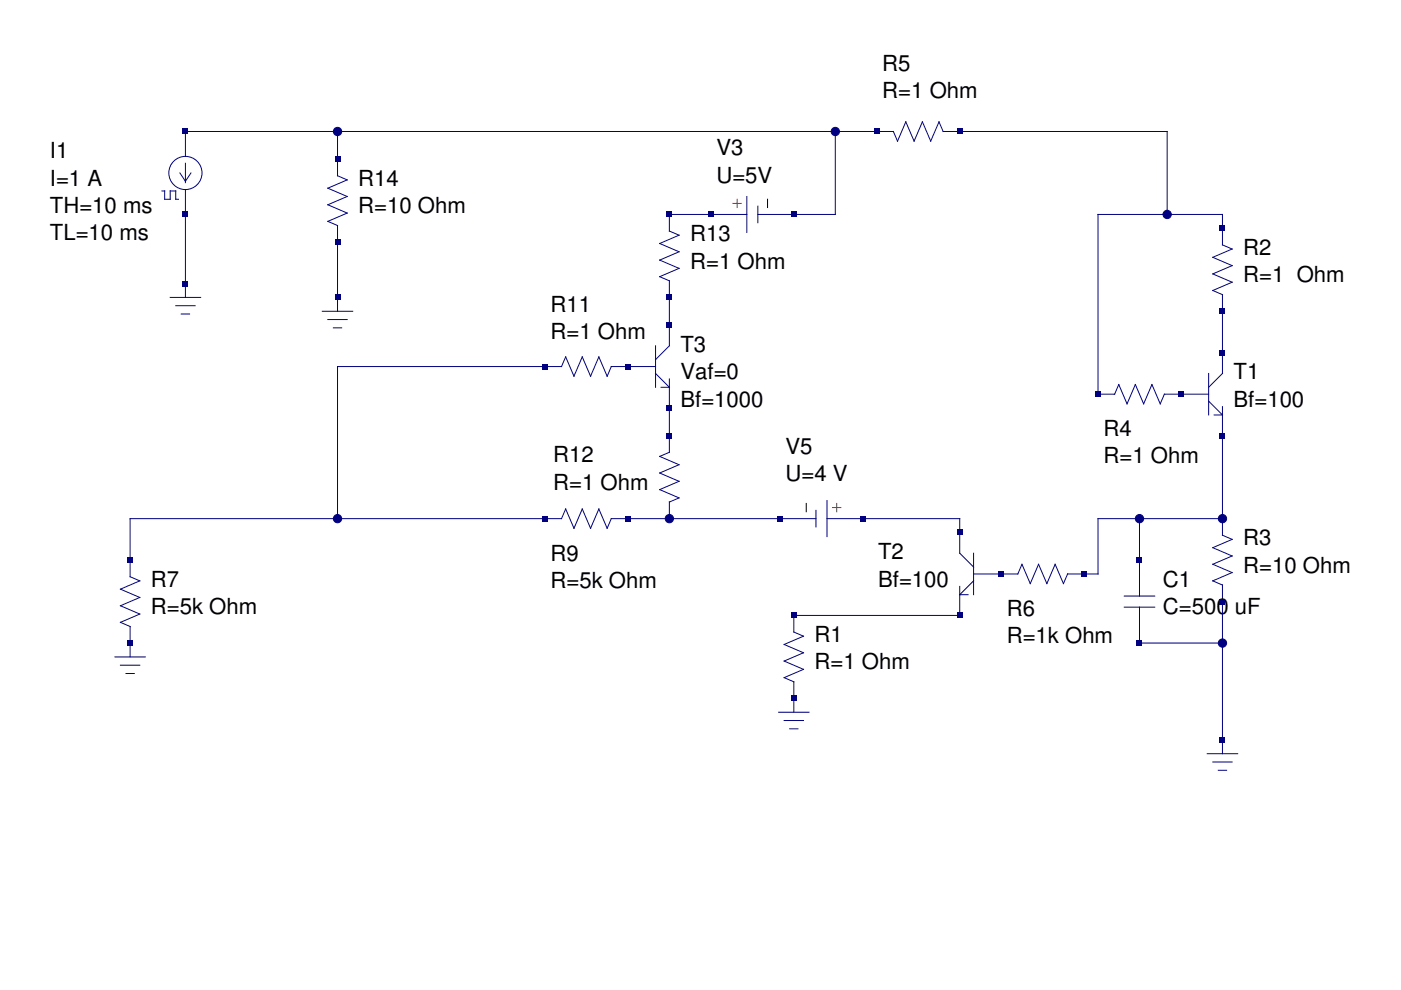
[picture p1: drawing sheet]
<svg xmlns="http://www.w3.org/2000/svg" width="297mm" height="210mm" viewBox="0 0 297 210" stroke-linecap="round" stroke-linejoin="round" font-family="sans-serif">
<g fill="none" stroke="#000080" stroke-width=".21">
<path d="M38.1 36.7l1.2 1.7 1.2-1.7M39.3 33.2v-5.3h150.1l.9 2 1.8-4.1 1.7 4.1 1.8-4.1 1.7 4.1 1.8-4.1 .9 2.1h47.5v17.6M39.3 34.6v4.1M71.6 27.9v9.4l2 .8-4.1 1.8 4.1 1.8-4.1 1.7 4.1 1.8-4.1 1.7 2.1 .9v18.2M177.1 27.9v17.6h-16.4M34.3 40.5h.6v1.7h1.2v-1.7h1.2v1.7h.5M39.3 40.2v22.9M158.3 45.5h-16.4v3.5l2.1 .9-4.1 1.7 4.1 1.8-4.1 1.7 4.1 1.8-4.1 1.8 2 .8v13.8l-2.9 3M158.3 41.7v7.6M160.7 43.7v3.5M36.1 63.1h6.4M37.3 64.8h4.1"/>
<path d="M38.4 66.6h1.8M68.3 66h6.5M69.5 67.7h4.1M70.7 69.5h1.7M139 73.3v8.8M139 77.7h-9.4l-.9 2.1-1.7-4.1-1.8 4.1-1.7-4.1-1.8 4.1-1.8-4.1-.8 2h-47.5v32.3M139 79.2l2.9 2.9h-1.7M256.3 79.2v8.8M141.9 80.4v15.5l-2 .9 4.1 1.7-4.1 1.8 4.1 1.7-4.1 1.8 4.1 1.8-2.1 .8v3.6M256.3 82.1l2.9-2.9v-16.7l-2.1-.9 4.1-1.8-4.1-1.7 4.1-1.8-4.1-1.7 4.1-1.8-2-.9v-6.4h-26.4v38.1h3.5l.9-2.1 1.8 4.1 1.7-4.1 1.8 4.1 1.7-4.1 1.8 4.1 .9-2h9.4M256.3 85l2.9 3h-1.8M259.2 86.2v27.3l2 .9-4.1 1.7 4.1 1.8-4.1 1.7 4.1 1.8-4.1 1.8 2.1 .8v35.8"/>
<path d="M173 108.2v3.5M173 110h-43.4l-.9 2-1.7-4.1-1.8 4.1-1.7-4.1-1.8 4.1-1.8-4.1-.8 2.1h-91.5v12.3l2 .9-4.1 1.7 4.1 1.8-4.1 1.7 4.1 1.8-4.1 1.8 2.1 .8v6.5M175.3 110h28.2v7.3l2.9 2.9M175.3 106.2v7.6M206.4 117.3v8.8M241.6 110v16.4M259.2 110h-26.4v11.7h-6.4l-.9 2-1.8-4.1-1.7 4.1-1.8-4.1-1.8 4.1-1.7-4.1-.9 2.1h-9.4M24.4 139.3h6.4M203.5 124.3v6.2h-35.2v3.5l2.1 .9-4.1 1.7 4.1 1.8-4.1 1.8 4.1 1.7-4.1 1.8 2 .9v6.4M206.4 123.2l-2.9 2.9h1.7M238.4 128.7h6.4M238.4 126.4h6.4"/>
<path d="M241.6 128.7v7.6h17.6M25.5 141h4.1M26.7 142.8h1.8M165.1 151h6.4M166.3 152.8h4.1M167.4 154.5h1.8M256 159.8h6.4M257.1 161.6h4.1M258.3 163.3h1.8"/>
<circle cx="39.3" cy="36.7" r="3.5"/>
</g>
<path d="M155.4 43.1h1.8M156.3 42.2v1.8M176.5 107.6h1.8M177.4 106.7v1.8" fill="none" stroke="#f00" stroke-width=".21"/>
<path d="M162.7 42.2v1.8M170.9 106.7v1.8" fill="none" stroke="#000" stroke-width=".21"/>
<g fill="#000080">
<path d="M182.4 109.4h1.1v1.2h-1.1z"/>
<path d="M185.3 27.3h1.2v1.2h-1.2z"/>
<path d="M202.9 27.3h1.2v1.2h-1.2z"/>
<path d="M141.3 91.8h1.2v1.2h-1.2z"/>
<path d="M258.6 65.4h1.2v1.2h-1.2z"/>
<path d="M258.6 47.8h1.2v1.2h-1.2z"/>
<path d="M232.2 83h1.2v1.2h-1.2z"/>
<path d="M249.8 83h1.2v1.2h-1.2z"/>
<path d="M258.6 127h1.2v1.1h-1.2z"/>
</g>
<circle cx="259.2" cy="110" r=".88" fill="#000080" stroke="#000080" stroke-width=".21"/>
<g fill="#000080">
<path d="M258.6 74.2h1.2v1.2h-1.2z"/>
<path d="M258.6 91.8h1.2v1.2h-1.2z"/>
<path d="M211.7 121.1h1.2v1.2h-1.2z"/>
<path d="M202.9 112.3h1.2v1.2h-1.2z"/>
<path d="M202.9 129.9h1.2v1.2h-1.2z"/>
<path d="M229.3 121.1h1.2v1.2h-1.2z"/>
<path d="M167.7 147.5h1.2v1.2h-1.2z"/>
<path d="M167.7 129.9h1.2v1.2h-1.2z"/>
<path d="M164.8 109.4h1.2v1.2h-1.2z"/>
<path d="M114.9 109.4h1.2v1.2h-1.2z"/>
<path d="M132.5 109.4h1.2v1.2h-1.2z"/>
<path d="M27 135.8h1.2v1.1h-1.2z"/>
<path d="M27 118.2h1.2v1.1h-1.2z"/>
<path d="M150.1 44.9h1.2v1.2h-1.2z"/>
<path d="M167.7 44.9h1.2v1.2h-1.2z"/>
<path d="M132.5 77.1h1.2v1.2h-1.2z"/>
<path d="M114.9 77.1h1.2v1.2h-1.2z"/>
<path d="M141.3 62.5h1.2v1.1h-1.2z"/>
<path d="M141.3 44.9h1.2v1.2h-1.2z"/>
<path d="M141.3 68.3h1.2v1.2h-1.2z"/>
<path d="M141.3 85.9h1.2v1.2h-1.2z"/>
</g>
<g fill="#000080" stroke="#000080" stroke-width=".21">
<circle cx="71.6" cy="110" r=".88"/>
<circle cx="247.5" cy="45.5" r=".88"/>
<circle cx="259.2" cy="136.3" r=".88"/>
<circle cx="241.6" cy="110" r=".88"/>
<circle cx="177.1" cy="27.9" r=".88"/>
</g>
<g fill="#000080">
<path d="M38.7 44.9h1.2v1.2h-1.2z"/>
<path d="M38.7 27.3h1.2v1.2h-1.2z"/>
<path d="M38.7 59.5h1.2v1.2h-1.2z"/>
<path d="M71 62.5h1.1v1.1h-1.1z"/>
<path d="M71 50.7h1.1v1.2h-1.1z"/>
<path d="M71 33.2h1.1v1.1h-1.1z"/>
</g>
<circle cx="71.6" cy="27.9" r=".88" fill="#000080" stroke="#000080" stroke-width=".21"/>
<path d="M258.6 156.3h1.2v1.2h-1.2z" fill="#000080"/>
<circle cx="141.9" cy="110" r=".88" fill="#000080" stroke="#000080" stroke-width=".21"/>
<g fill="#000080">
<path d="M241 135.8h1.2v1.1h-1.2z"/>
<path d="M241 118.2h1.2v1.1h-1.2z"/>
</g>
<g font-size="4.7">
<text x="187.1" y="15.1">R5</text>
<text x="187.1" y="20.9">R=1 Ohm</text>
<text x="10.6" y="33.5">I1</text>
<text x="151.9" y="33">V3</text>
<text x="10.6" y="39.3">I=1 A</text>
<text x="76" y="39.4">R14</text>
<text x="151.9" y="38.8">U=5V</text>
<text x="10.6" y="45.1">TH=10 ms</text>
<text x="76" y="45.2">R=10 Ohm</text>
<text x="10.6" y="50.9">TL=10 ms</text>
<text x="146.3" y="51.1">R13</text>
<text x="146.3" y="56.9">R=1 Ohm</text>
<text x="263.6" y="54.1">R2</text>
<text x="263.6" y="59.9">R=1 Ohm</text>
<text x="116.7" y="66.1">R11</text>
<text x="116.7" y="71.9">R=1 Ohm</text>
<text x="144.3" y="74.6">T3</text>
<text x="144.3" y="80.4">Vaf=0</text>
<text x="261.5" y="80.5">T1</text>
<text x="144.3" y="86.2">Bf=1000</text>
<text x="261.5" y="86.3">Bf=100</text>
<text x="234" y="92.5">R4</text>
<text x="117.3" y="98">R12</text>
<text x="166.5" y="96.3">V5</text>
<text x="234" y="98.3">R=1 Ohm</text>
<text x="117.3" y="103.8">R=1 Ohm</text>
<text x="166.5" y="102.1">U=4 V</text>
<text x="116.7" y="118.9">R9</text>
<text x="186.2" y="118.6">T2</text>
<text x="263.6" y="115.6">R3</text>
<text x="32" y="124.4">R7</text>
<text x="116.7" y="124.7">R=5k Ohm</text>
<text x="186.2" y="124.4">Bf=100</text>
<text x="246.6" y="124.4">C1</text>
<text x="263.6" y="121.4">R=10 Ohm</text>
<text x="32" y="130.2">R=5k Ohm</text>
<text x="213.4" y="130.6">R6</text>
<text x="246.6" y="130.2">C=500</text>
<text x="261.8" y="130.2">uF</text>
<text x="172.7" y="136.1">R1</text>
<text x="213.4" y="136.4">R=1k Ohm</text>
<text x="172.7" y="141.9">R=1 Ohm</text>
</g>
</svg>
